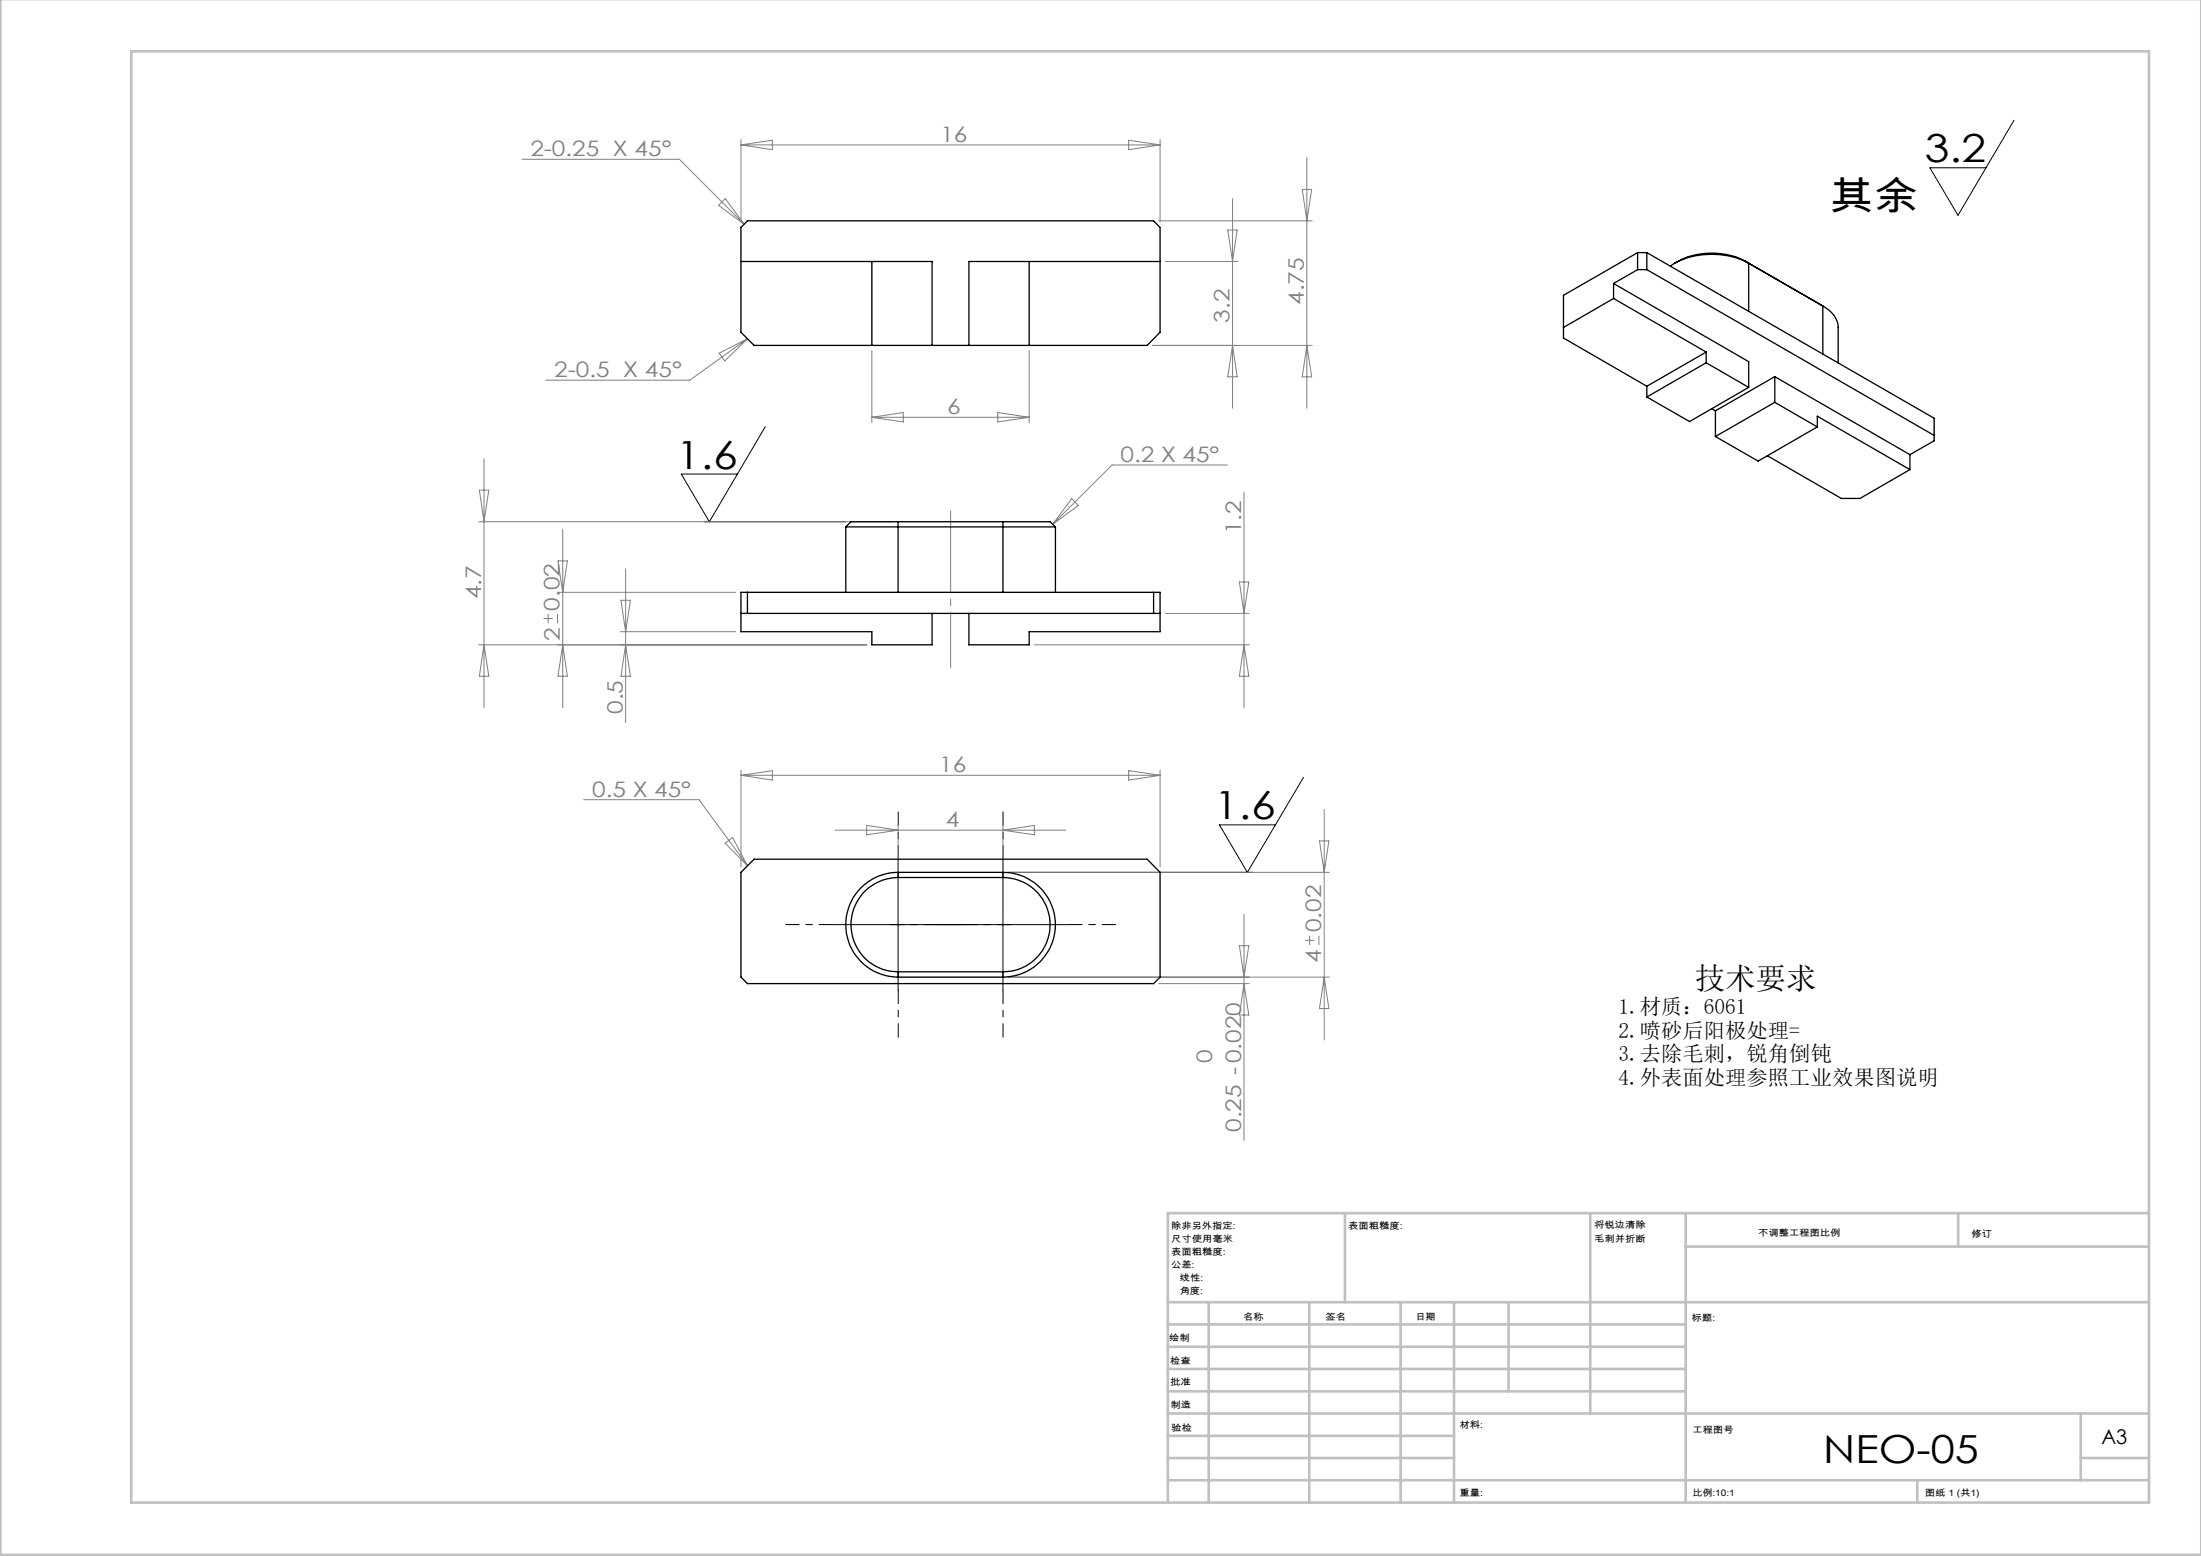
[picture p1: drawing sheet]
<svg xmlns="http://www.w3.org/2000/svg" width="420mm" height="297mm" viewBox="0 0 420 297" stroke-linecap="round" stroke-linejoin="round" font-family="sans-serif">
<g fill="none" stroke="#808080" stroke-width=".19">
<path d="M99.6 30.4h30l12.4 12.4M138.4 37.9l3.6 4.9-4.9-3.6zM141.4 26.7v15.7M141.4 27.7l6-.9v1.8zM141.4 27.7h80M215.4 26.8l6 .9-6 .9zM221.4 26.7v15.7M235.2 37.9v40M248.5 36.2h1.8l-.9 6zM249.4 30.2v47.7M221.1 42.2h29.3M222.4 49.9h13.8"/>
<path d="M234.3 43.9h1.8l-.9 6zM137.2 67.4l5.4-2.7-4.3 4.2zM142.6 64.7l-11 7.9h-27.4M166.4 66.9v13.7M166.4 79.7h30M166.4 79.7l6-1v1.8zM190.4 78.7l6 1-6 .8zM196.4 66.9v13.7M219.9 65.9h30.5M235.2 65.9l.9 6h-1.8zM249.4 65.9l.9 6h-1.8zM91.4 99.6h79"/>
<path d="M91.5 93.6h1.8l-.9 6zM92.4 87.6v47.5M204.5 95.2l1.3 1.3-4.9 3.6zM234.2 88.8h-22l-11.3 11.3M237.4 93.9v41.2M103.7 118.1h1.8M104.6 117.2v1.8M106.4 117.2v1.8M106.4 113.1h34M106.5 107.1h1.8l-.9 6zM107.4 101.1v34M118.5 114.6h1.8l-.9 6z"/>
<path d="M119.4 108.6v29.3M222.4 117.1h16M236.5 111.1h1.8l-.9 6zM91.4 123.1h74M92.4 123.1l.9 6h-1.8zM107.4 123.1l.9 6h-1.8zM118.4 120.6h22M119.4 123.1l.9 6h-1.8zM197.4 123.1h41M237.4 123.1l.9 6h-1.8zM111.4 152.6h22l9.2 12.6M141.4 147v18.5"/>
<path d="M141.4 148h80M141.4 148l6-.9v1.8zM159.4 158.5h44M165.4 157.5l6 1-6 .8zM171.4 157.4v18.1M191.4 157.4v18.1M191.4 158.5l6-1v1.8zM215.4 147.1l6 .9-6 .9zM221.4 147v18.5M252.7 154.5v44M138.4 160.9l1.4-1 2.8 5.3zM192.4 166.5h61.3"/>
<path d="M237.4 174.5v43.2M249 179.5h1.8M249.9 178.6v1.8M251.7 178.6v1.8M251.8 160.5h1.8l-.9 6zM192.4 186.5h61.3M221.1 187.7h17.3M236.5 180.5h1.8l-.9 6zM237.4 187.7l.9 6h-1.8zM252.7 186.5l.9 6h-1.8z"/>
</g>
<path d="M158.9 176.5h-9M171.4 164v-9M178.9 176.5h-9M183.9 176.5h9M191.4 164v-9M203.9 176.5h9M171.4 189v9M191.4 189v9" fill="none" stroke="#000" stroke-width=".19" stroke-dasharray="30.5 1.3 1.3 1.3" stroke-dashoffset="27.9"/>
<path d="M384.3 23l-10.7 18.1-5.3-9.1h10.7M134.4 99.6h27M146 81.4l-10.6 18.2-5.4-9.1h10.7M248.7 148.4l-10.7 18.1-5.3-9.1h10.7M158.9 176.5h45M171.4 164v25M191.4 164v25M192.4 166.5h46.6" fill="none" stroke="#000" stroke-width=".19"/>
<path d="M181.4 97.6v29.9" fill="none" stroke="#808080" stroke-width=".19" stroke-dasharray="30.5 1.3 1.3 1.3" stroke-dashoffset="15"/>
<g fill="none" stroke="#c0c0c0" stroke-width=".5">
<path d="M.1 -.1v296.9h419.9M25 9.8h385.1v277h-385.1zM256.6 231.6v17M303.5 231.6v38.2M321.7 231.6v55.2M321.7 237.9h88.4M373.7 231.6v6.3M410.1 231.6h-187.3v55.2M222.8 248.6h187.3M222.8 257.1h98.9M222.8 252.8h98.9M230.6 248.6v38.2"/>
<path d="M249.8 248.6v38.2M267.3 248.6v38.2M277.5 248.6v38.2M287.9 248.6v17M222.8 265.6h98.9M222.8 261.3h98.9M222.8 278.3h54.7M222.8 274.1h54.7M222.8 269.8h187.3M397.1 278.3h13M397.1 269.8v12.7M222.8 282.5h187.3"/>
<path d="M365.9 282.5v4.3"/>
</g>
<g fill="none" stroke="#000" stroke-width=".25">
<path d="M141.4 49.9h36.5v16M142.6 42.2h77.5l1.3 1.2v20l-2.5 2.5h-75l-2.5-2.5v-20zM166.4 49.9v16M196.4 49.9v16M221.4 49.9h-36.5v16M307.9 54.1v2.9M307.9 57l-9.6 5.5M307.9 54.1l25.8 14.9v4.9M307.9 57l17.7 10.2M312.5 51.5l-4.6 2.6M312.5 48.2l-14.2 8.2v8.1l16 9.2M312.5 48.2v3.3"/>
<path d="M312.5 51.5h1.8M312.5 48.2h1.8M314.3 48.2l54.8 31.6v4.3l-4.6 2.7M314.3 51.5l54.8 31.6M314.3 48.2v3.3M333 49.8a14.1 14.1 0 0 0-13.5 .4M333 49.8l14.8 8.6M333 49.8l.7 .4M333.7 50.2a15.3 15.3 0 0 0-15 .6M333.7 50.2v9.2M347.1 58l.7 .4M347.8 58.4a4.9 4.9 0 0 1 3 4.1v6.8"/>
<path d="M347.8 58.4v9.2M314.3 73.7v2.1M325.6 69.2l8.1 4.7M325.6 67.2v2M325.6 67.2l-11.3 6.5M325.6 69.2l-11.3 6.6M326.6 78l.7 .4M327.3 78.4v4.9M333.7 73.9l-11.3 6.6-8.1-4.7M338.7 71.9l25.8 14.9M338.7 71.9l-11.4 6.5M338.7 76.8l8.1 4.7"/>
<path d="M338.7 71.9v4.9M338.7 76.8l-11.4 6.5M171.4 99.6h-9l-1 1M171.4 99.6v13.5M171.4 99.6h20M191.4 99.6h9l1 1M191.4 99.6v13.5M337.3 87l14.1 8.1h3.5l9.6-5.5M346.8 81.5v-2.1l17.7 10.2M346.8 81.5l-11.3 6.5-8.2-4.7M364.5 86.8v2.8M141.4 117.1h80"/>
<path d="M142.6 113.1v4M161.4 100.6h40M161.4 100.6v12.5M177.9 117.1v6h-11.5v-2.5h-25v-7.5h80v7.5h-25v2.5h-11.5v-6M201.4 100.6v12.5M220.1 113.1v4M143.9 164h75l2.5 2.5v20l-1.3 1.2h-77.5l-1.2-1.2v-20zM171.4 167.5a9 9 0 0 0-9 9 9 9 0 0 0 9 9M171.4 166.5a10 10 0 0 0-10 10 10 10 0 0 0 10 10M171.4 166.5v1M171.4 166.5h20M171.4 167.5h20"/>
<path d="M191.4 166.5a10 10 0 0 1 10 10 10 10 0 0 1-10 10M191.4 167.5a9 9 0 0 1 9 9 9 9 0 0 1-9 9M191.4 166.5v1M171.4 185.5v1M171.4 186.5h20M171.4 185.5h20M191.4 185.5v1"/>
</g>
<g font-size="7.4">
<text x="367.3" y="31">3.2</text>
<text x="349.1" y="40">其余</text>
<text x="129" y="89.4">1.6</text>
<text x="231.7" y="156.4">1.6</text>
<text x="347.9" y="279.3">NEO-05</text>
</g>
<text font-size="5.8" x="323.4" y="188.8">技术要求</text>
<g font-size="4.1" fill="#808080">
<text x="101.2" y="29.8">2-0.25 X 45°</text>
<text x="179.4" y="27.1">16</text>
<text x="248.8" y="58.2" transform="rotate(-90 248.8 58.2)">4.75</text>
<text x="234.6" y="61.6" transform="rotate(-90 234.6 61.6)">3.2</text>
<text x="105.8" y="72">2-0.5 X 45°</text>
<text x="180.7" y="79.1">6</text>
<text x="213.8" y="88.2">0.2 X 45°</text>
<text x="236.8" y="102" transform="rotate(-90 236.8 102)">1.2</text>
<text x="91.8" y="114.3" transform="rotate(-90 91.8 114.3)">4.7</text>
<text x="106.8" y="116.5" transform="rotate(-90 106.8 116.5)">0.02</text>
<text x="106.8" y="122.4" transform="rotate(-90 106.8 122.4)">2</text>
<text x="118.8" y="136.3" transform="rotate(-90 118.8 136.3)">0.5</text>
<text x="179.2" y="147.4">16</text>
<text x="113" y="152.1">0.5 X 45°</text>
<text x="180.5" y="157.9">4</text>
<text x="252.1" y="178" transform="rotate(-90 252.1 178)">0.02</text>
<text x="252.1" y="183.8" transform="rotate(-90 252.1 183.8)">4</text>
<text x="231.3" y="203" transform="rotate(-90 231.3 203)">0</text>
<text x="236.8" y="216.1" transform="rotate(-90 236.8 216.1)">0.25 -0.020</text>
</g>
<g font-size="4.1">
<text x="308.9" y="193.6">1.材质：6061</text>
<text x="308.9" y="198.1">2.喷砂后阳极处理=</text>
<text x="308.9" y="202.6">3.去除毛刺，锐角倒钝</text>
<text x="308.9" y="207.1">4.外表面处理参照工业效果图说明</text>
</g>
<text font-size="3.9" x="401" y="275.7">A3</text>
<g font-size="1.7">
<text x="223.5" y="234.6">除非另外指定:</text>
<text x="223.5" y="237.1">尺寸使用毫米</text>
<text x="223.5" y="239.6">表面粗糙度:</text>
<text x="257.3" y="234.6">表面粗糙度:</text>
<text x="304.2" y="234.5">将锐边清除</text>
<text x="304.2" y="237">毛刺并折断</text>
<text x="335.5" y="235.9">不调整工程图比例</text>
<text x="376.2" y="236.1">修订</text>
<text x="223.5" y="242.1">公差:</text>
<text x="225.1" y="244.6">线性:</text>
<text x="225.1" y="247.1">角度:</text>
<text x="237.2" y="252">名称</text>
<text x="252.9" y="251.9">签名</text>
<text x="270.1" y="251.9">日期</text>
<text x="223.1" y="256">绘制</text>
<text x="322.8" y="252.2">标题:</text>
<text x="223.3" y="260.3">检查</text>
<text x="223.3" y="264.4">批准</text>
<text x="223.3" y="268.7">制造</text>
<text x="223.6" y="273.1">验检</text>
<text x="278.5" y="272.5">材料:</text>
<text x="323" y="273.6">工程图号</text>
<text x="278.5" y="285.5">重量:</text>
<text x="323" y="285.6">比例:10:1</text>
<text x="367.4" y="285.6">图纸 1 (共1)</text>
</g>
</svg>
